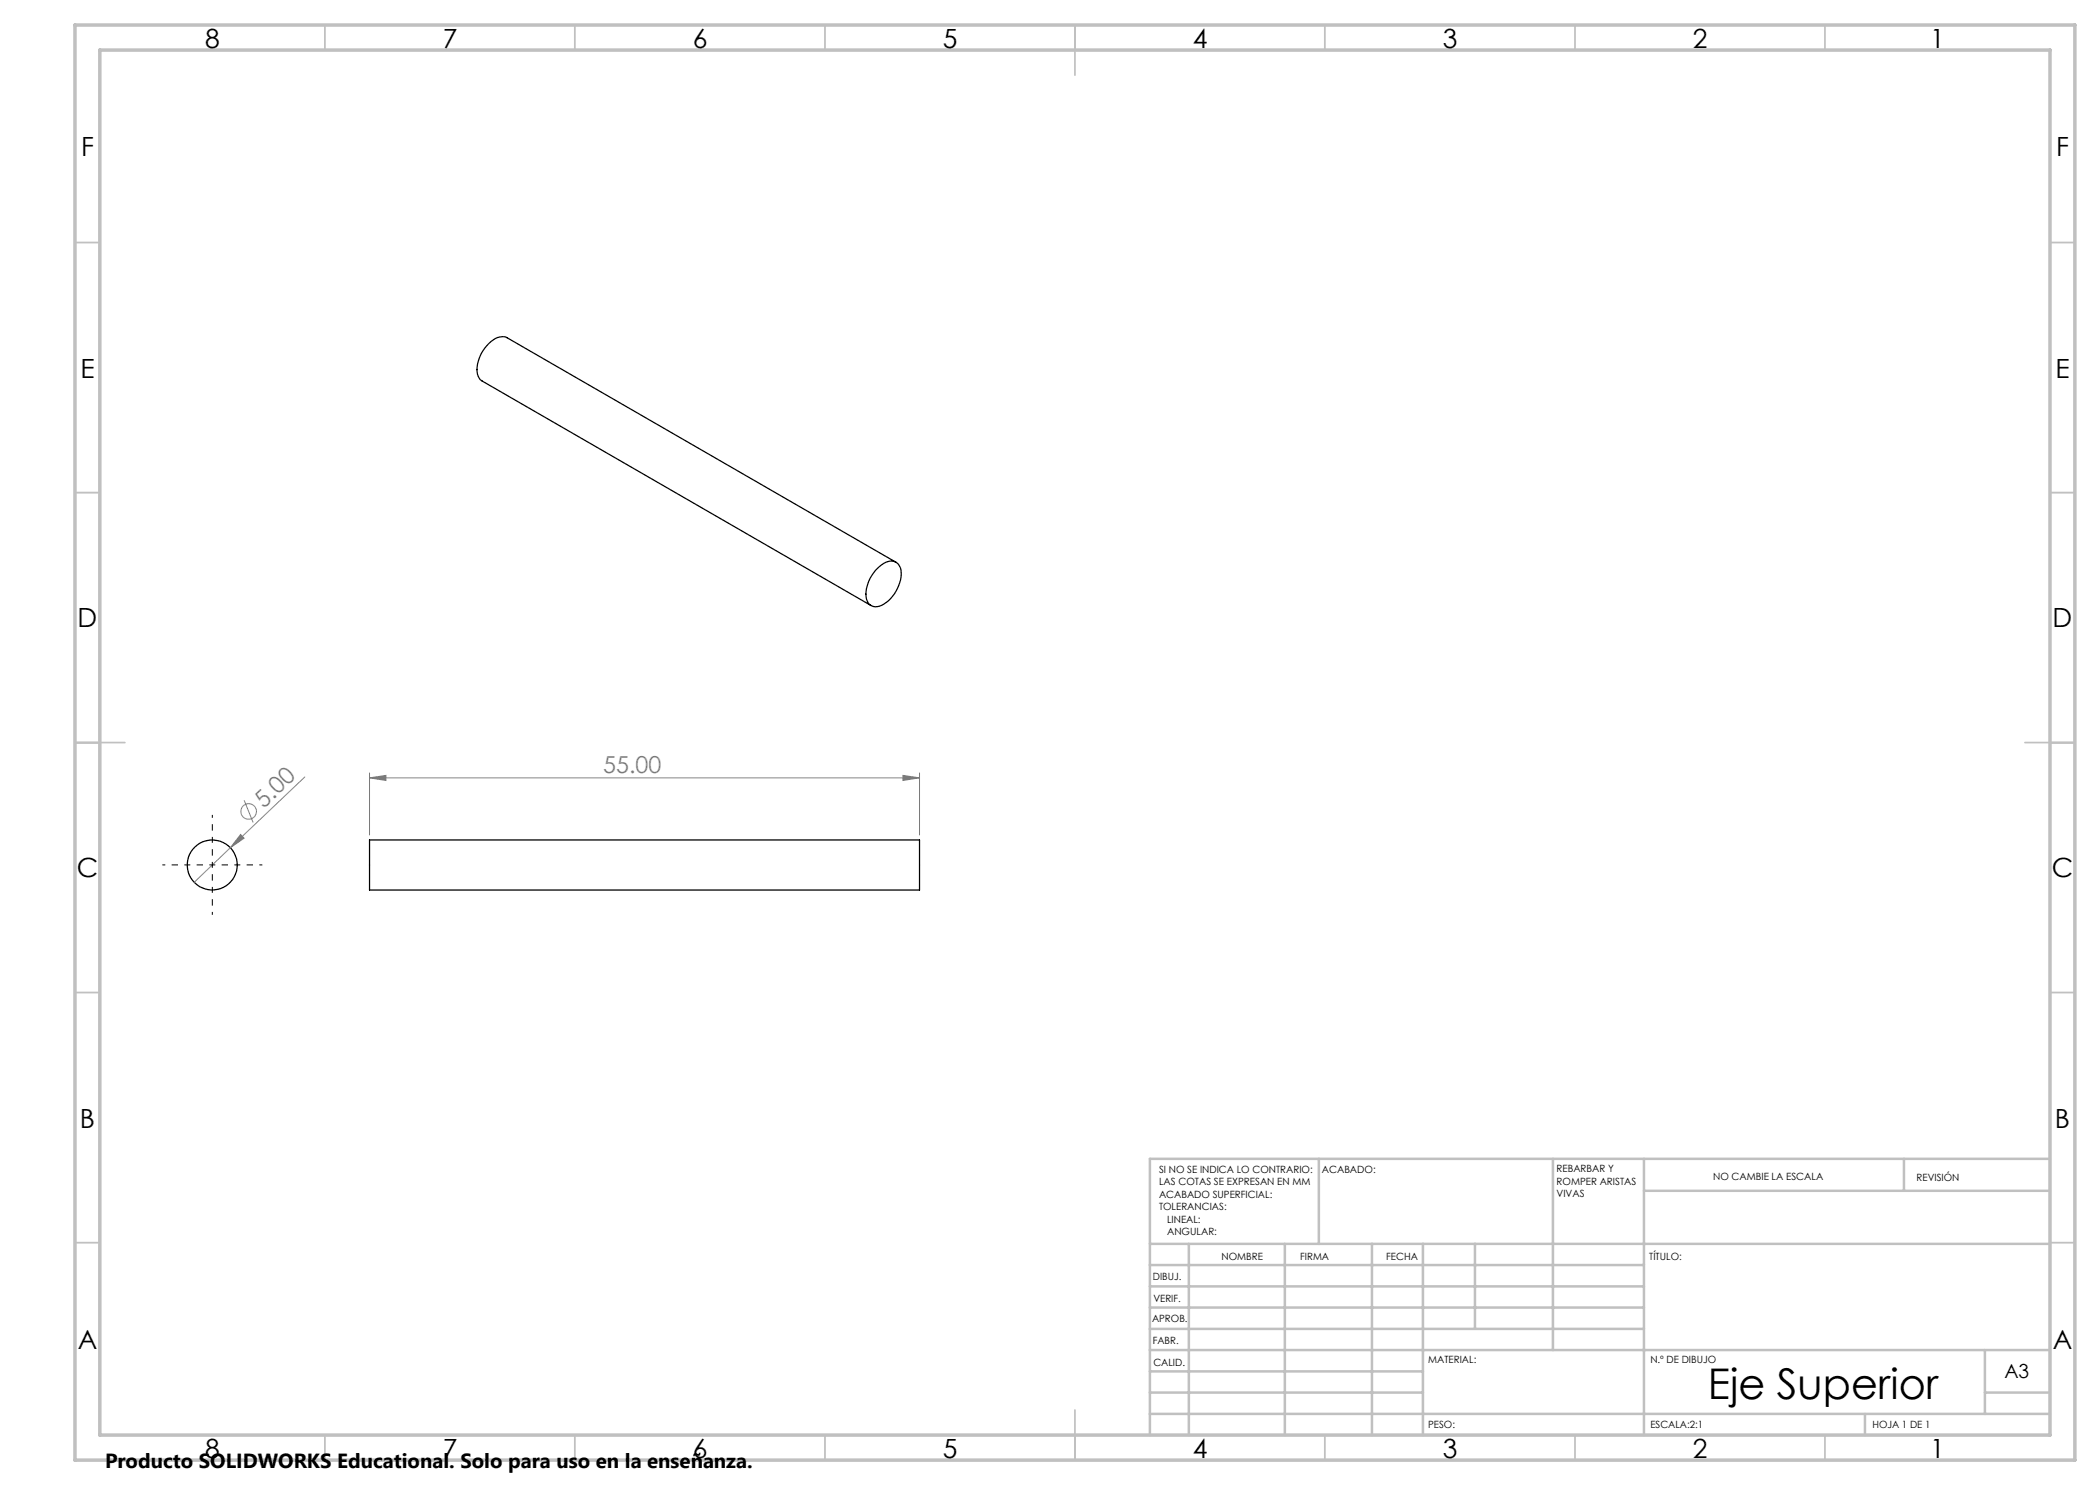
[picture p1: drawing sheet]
<svg xmlns="http://www.w3.org/2000/svg" width="420mm" height="297mm" viewBox="0 0 420 297" stroke-linecap="round" stroke-linejoin="round" font-family="sans-serif">
<g fill="none" stroke="#000" stroke-width=".25">
<path d="M175.1 114a4.1 4.1 0 0 1 3.8-1.7 2.68 2.68 0 0 1 1.3 3.2 7.2 7.2 0 0 1-4.7 5.8 1.95 1.95 0 0 1-2.3-2 7.5 7.5 0 0 1 1.9-5.3zM179.2 112.5l-77.8-44.9a3.2 3.2 0 0 0-3.6 1.1 7.3 7.3 0 0 0-2.3 6.2l.5 1 .4 .3 77.8 44.9M73.9 168h110v10h-110z"/>
<circle cx="42.4" cy="173" r="5"/>
</g>
<path d="M73.9 154.6v12.4M73.9 155.6h110M180.6 155.1l3.3 .5-3.3 .5zM183.9 154.6v12.4" fill="none" stroke="#808080" stroke-width=".2"/>
<g fill="none" stroke="#c0c0c0" stroke-width=".35">
<path d="M65 5v5M115 5v5M165 5v5M215 5v10M265 5v5M315 5v5M365 5v5M15 48.5h5M410 48.5h5M15 98.5h5M410 98.5h5M15 148.5h10"/>
<path d="M405 148.5h10M15 198.5h5M410 198.5h5M15 248.5h5M410 248.5h5M65 287v5M115 287v5M165 287v5M215 282v10M265 287v5M315 287v5M365 287v5"/>
</g>
<g fill="none" stroke="#c0c0c0" stroke-width=".5">
<path d="M263.8 231.8v17M310.6 231.8v38.2M328.8 231.8v55.2M328.8 238.2h81.2M380.8 231.8v6.4M410 231.8h-180v55.2M230 248.8h180M230 257.3h98.8M230 253h98.8M237.8 248.8v38.2M257 248.8v38.2M274.4 248.8v38.2"/>
<path d="M284.6 248.8v38.2M295 248.8v17M230 265.8h98.8M230 261.5h98.8M230 278.5h54.6M230 274.3h54.6M230 270h180M397 278.5h13M397 270v12.8M230 282.8h180M373 282.8v4.2"/>
</g>
<path d="M15 5h400v287h-400zM20 10h390v277h-390z" fill="none" stroke="#c0c0c0" stroke-width=".7"/>
<path d="M180.6 155.1l3.3 .5-3.3 .5z" fill="#808080"/>
<path d="M73.9 155.6l3.3-.5v1z" fill="none" stroke="#808080" stroke-width=".2"/>
<path d="M73.9 155.6l3.3-.5v1z" fill="#808080"/>
<g fill="none" stroke="#808080" stroke-width=".2">
<path d="M61 155.4l-22.2 21.1M48.1 166.9l.7 .7-2.7 1.9zM48.8 160.1l1.8 4.4"/>
<circle cx="49.7" cy="162.3" r="1.56"/>
</g>
<path d="M48.1 166.9l.7 .7-2.7 1.9z" fill="#808080"/>
<path d="M37.5 173h-5M42.5 173v-5M42.5 173h-5M42.5 173v5M42.5 173h5M42.5 168v-5M42.5 178v5M47.5 173h5" fill="none" stroke="#000" stroke-width=".2" stroke-dasharray="15.2 1.3 1.3 1.3" stroke-dashoffset="14.6" stroke-linecap="butt"/>
<text font-size="8.5" x="341.6" y="279.7">Eje Superior</text>
<g font-size="5.3">
<text x="41" y="9.5">8</text>
<text x="88.5" y="9.5">7</text>
<text x="138.5" y="9.5">6</text>
<text x="188.5" y="9.5">5</text>
<text x="238.5" y="9.5">4</text>
<text x="288.5" y="9.5">3</text>
<text x="338.5" y="9.5">2</text>
<text x="386" y="9.5">1</text>
<text x="16.2" y="31.3">F</text>
<text x="411.2" y="31.3">F</text>
<text x="16.1" y="75.5">E</text>
<text x="411.1" y="75.5">E</text>
<text x="15.5" y="125.5">D</text>
<text x="410.5" y="125.5">D</text>
<text x="15.4" y="175.5">C</text>
<text x="410.4" y="175.5">C</text>
<text x="16" y="225.5">B</text>
<text x="411" y="225.5">B</text>
<text x="15.5" y="269.8">A</text>
<text x="410.5" y="269.8">A</text>
<text x="41" y="291.5">8</text>
<text x="88.5" y="291.5">7</text>
<text x="138.5" y="291.5">6</text>
<text x="188.5" y="291.5">5</text>
<text x="238.5" y="291.5">4</text>
<text x="288.5" y="291.5">3</text>
<text x="338.5" y="291.5">2</text>
<text x="386" y="291.5">1</text>
</g>
<g font-size="4.7" fill="#808080">
<text x="120.6" y="154.6">55.00</text>
<text x="52.8" y="161.7" transform="rotate(-44 52.8 161.7)">5.00</text>
</g>
<text font-size="4.1" x="21" y="293.7">Producto SOLIDWORKS Educational. Solo para uso en la enseñanza.</text>
<text font-size="3.9" x="400.9" y="275.5">A3</text>
<g font-size="2">
<text x="231.8" y="234.6">SI NO SE INDICA LO CONTRARIO:</text>
<text x="231.8" y="237.1">LAS COTAS SE EXPRESAN EN MM</text>
<text x="231.8" y="239.6">ACABADO SUPERFICIAL:</text>
<text x="264.4" y="234.6">ACABADO:</text>
<text x="311.3" y="234.5">REBARBAR Y</text>
<text x="311.3" y="237">ROMPER ARISTAS</text>
<text x="311.3" y="239.5">VIVAS</text>
<text x="342.6" y="236">NO CAMBIE LA ESCALA</text>
<text x="383.3" y="236.2">REVISIÓN</text>
<text x="231.8" y="242.1">TOLERANCIAS:</text>
<text x="233.4" y="244.6">LINEAL:</text>
<text x="233.4" y="247.1">ANGULAR:</text>
<text x="244.3" y="252">NOMBRE</text>
<text x="260" y="251.9">FIRMA</text>
<text x="277.2" y="251.9">FECHA</text>
<text x="329.9" y="251.9">TÍTULO:</text>
<text x="230.6" y="256.1">DIBUJ.</text>
<text x="230.7" y="260.3">VERIF.</text>
<text x="230.4" y="264.4">APROB.</text>
<text x="230.5" y="268.8">FABR.</text>
<text x="230.7" y="273.1">CALID.</text>
<text x="285.6" y="272.5">MATERIAL:</text>
<text x="330.1" y="272.5">N.º DE DIBUJO</text>
<text x="285.6" y="285.5">PESO:</text>
<text x="330.1" y="285.6">ESCALA:2:1</text>
<text x="374.5" y="285.6">HOJA 1 DE 1</text>
</g>
</svg>
